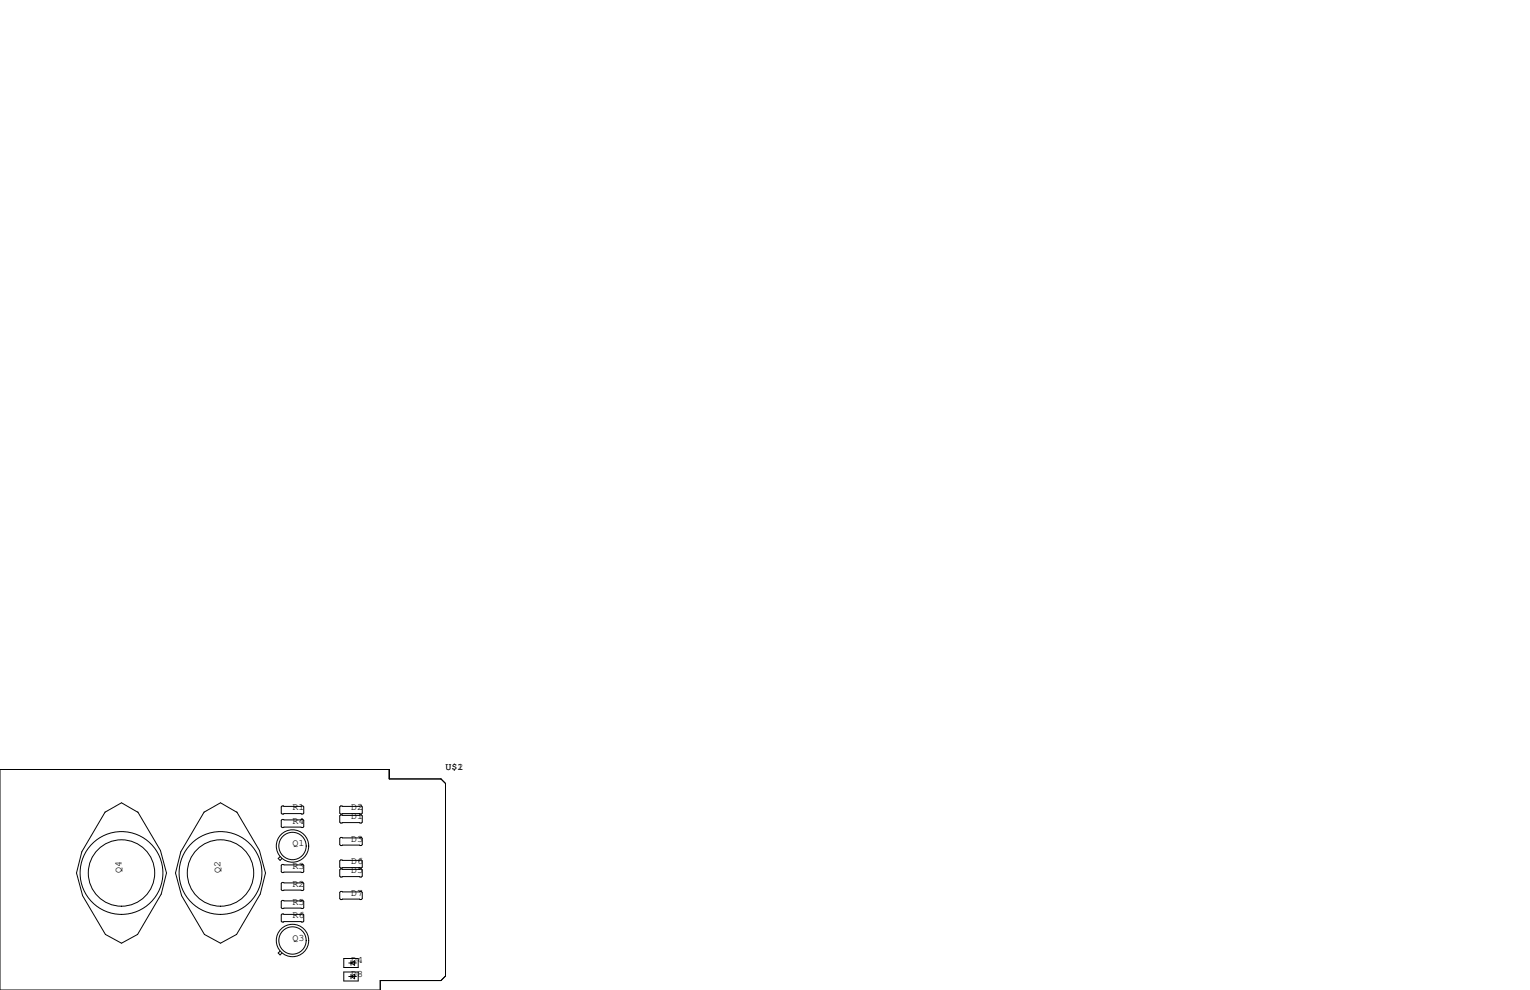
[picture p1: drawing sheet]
<svg xmlns="http://www.w3.org/2000/svg" width="432mm" height="279mm" viewBox="0 0 432 279" stroke-linecap="round" stroke-linejoin="round" font-family="sans-serif">
<g fill="none" stroke="#000" stroke-width=".28">
<path d="M0 217.2h109.9v2.6h14.6l1.2 1.3v54.4l-1.2 1.2h-17.2v2.7h-107.3zM29.6 229.2l4.7-2.6 4.7 2.7M29.7 229.1l-6.6 11.3M38.9 229.1l6.4 10.9 1.7 6.4-1.5 5.9-6.7 11.4-4.5 2.5-4.5-2.4-6.5-11-1.7-6.4 1.5-6M57.6 229.2l4.6-2.6 4.7 2.7M57.6 229.1l-6.6 11.3M66.8 229.1l6.4 10.9 1.7 6.4-1.5 5.9-6.6 11.4-4.6 2.5-4.5-2.4-6.5-11-1.7-6.4 1.5-6M79.6 227.5h5.9l.2 .2v1.8l-.2 .2h-5.9l-.2-.2v-1.8zM79.6 231.3h5.9l.2 .2v1.8l-.2 .3h-5.9l-.2-.3v-1.8zM96.1 230h5.9l.2 .3v1.7l-.2 .3h-5.9l-.2-.3v-1.7zM96.1 227.5h5.9l.2 .2v1.8l-.2 .2h-5.9l-.2-.2v-1.8zM96.1 236.3h5.9l.2 .3v1.8l-.2 .2h-5.9l-.2-.2v-1.8z"/>
<path d="M79 241.8l-.5 .5 .5 .5 .6-.5M79.4 249.3l.2-.3h5.9l.2 .3v1.8l-.2 .2h-5.9l-.2-.2zM79.4 254.4l.2-.3h5.9l.2 .3v1.8l-.2 .2h-5.9l-.2-.2zM79.4 258.2l.2-.3h5.9l.2 .3v1.8l-.2 .2h-5.9l-.2-.2zM79.6 244h5.9l.2 .2v1.8l-.2 .3h-5.9l-.2-.3v-1.8zM95.9 245.5l.2-.3h5.9l.2 .3v1.8l-.2 .2h-5.9l-.2-.2zM95.9 251.8l.2-.2h5.9l.2 .2v1.8l-.2 .3h-5.9l-.2-.3zM96.1 242.7h5.9l.2 .3v1.7l-.2 .3h-5.9l-.2-.3v-1.7zM79 268.4l-.5 .6 .5 .5 .6-.5M97 270.5h4.1v2.5h-4.1zM97 274.3h4.1v2.6h-4.1zM98.4 271.8h2.2"/>
<path d="M98.4 275.6h2.2M99.1 271.8l1-.7v1.3zM99.1 275.6l1-.6v1.2zM99.1 271.1v1.3M99.1 275v1.2"/>
<circle cx="82.5" cy="238.8" r="3.9"/>
<circle cx="82.5" cy="238.8" r="4.6"/>
<circle cx="34.3" cy="246.4" r="9.4"/>
<circle cx="34.3" cy="246.4" r="11.7"/>
<circle cx="62.2" cy="246.4" r="9.4"/>
<circle cx="62.2" cy="246.4" r="11.7"/>
<circle cx="82.5" cy="265.4" r="4.6"/>
<circle cx="82.5" cy="265.4" r="3.9"/>
</g>
<g font-size="2.8">
<text x="125.7" y="217.2">U$1</text>
<text x="129.1" y="217.2">2</text>
<text x="82.5" y="228.6">R1</text>
<text x="82.5" y="232.4">R4</text>
<text x="99.1" y="231.1">D1</text>
<text x="99.1" y="228.6">D2</text>
<text x="82.5" y="238.8">Q1</text>
<text x="99.1" y="237.5">D3</text>
<text x="82.5" y="245.1">R3</text>
<text x="99.1" y="243.8">D6</text>
<text x="34.3" y="246.4" transform="rotate(-90 34.3 246.4)">Q4</text>
<text x="62.2" y="246.4" transform="rotate(-90 62.2 246.4)">Q2</text>
<text x="82.5" y="250.2">R2</text>
<text x="99.1" y="246.4">D5</text>
<text x="82.5" y="255.3">R5</text>
<text x="99.1" y="252.7">D7</text>
<text x="82.5" y="259.1">R6</text>
<text x="82.5" y="265.4">Q3</text>
<text x="99.1" y="271.8">D4</text>
<text x="99.1" y="275.6">D8</text>
</g>
</svg>
